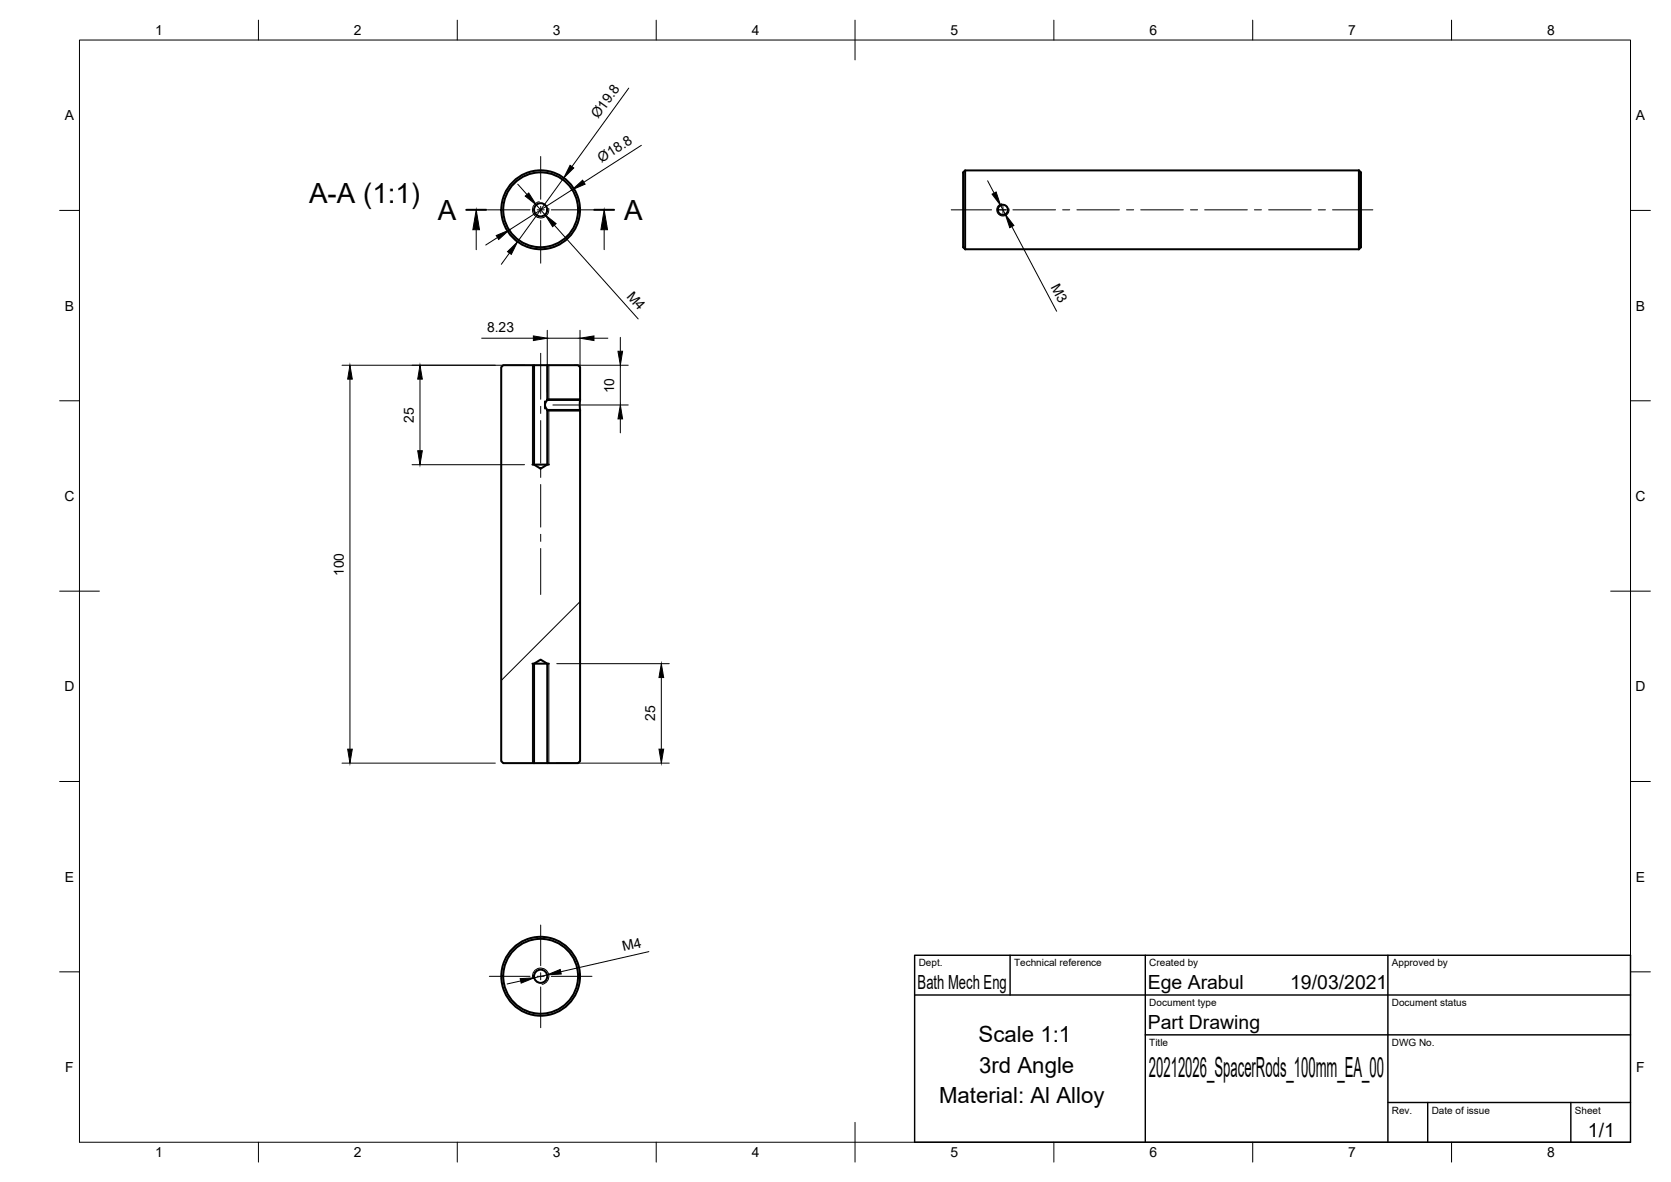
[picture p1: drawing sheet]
<svg xmlns="http://www.w3.org/2000/svg" width="420mm" height="297mm" viewBox="0 0 420 297" stroke-linecap="round" stroke-linejoin="round" font-family="sans-serif">
<!-- layer: Visible -->
<g fill="none" stroke="#000" stroke-width=".51">
<path d="M242.7 42.8v19.8M341.7 42.8l.5 .5v18.8l-.5 .5M341.7 42.8v19.8M341.7 42.8h-99l-.5 .5v18.8l.5 .5M242.7 62.6h99M126 92.3l.5-.5h7.8v25l1.6 1 1.7-1v-13.8h8.3v88.3l-.5 .5h-7.8v-25l-1.7-1-1.6 1v25h-7.8l-.5-.5zM134.3 91.8h3.3M137.6 91.8h7.8l.5 .5v8.2h-8.3zM133.9 116.8h4.1M137 100.9v1.7M137.6 100.5l-.6 1.1 .2 .8 .4 .6M145.9 100.5v2.5"/>
<path d="M133.9 166.8h4.1M134.3 191.8h3.3"/>
<circle cx="135.9" cy="52.7" r="9.4"/>
<circle cx="135.9" cy="52.7" r="1.66"/>
<circle cx="136" cy="52.7" r="9.9"/>
<circle cx="252.2" cy="52.7" r="1.27"/>
<circle cx="135.9" cy="245.3" r="9.9"/>
<circle cx="135.9" cy="245.3" r="1.66"/>
<circle cx="135.9" cy="245.3" r="9.4"/>
</g>
<!-- layer: Visible Narrow -->
<path d="M135.6 50.7a2.06 2.06 0 0 0-1.7 2.4 2.06 2.06 0 0 0 2.4 1.7 2.06 2.06 0 0 0 1.7-2.4M251.9 51.2l-.8 .4-.4 .8v.9l.5 .6 .8 .4 .8-.2 .7-.6 .2-1M133.9 91.8v25M138 91.8v8.7M137.6 100.2h8.3M137.6 103.3h8.3M138 103v13.8M133.9 166.8v25M138 166.8v25M133.9 245.7a2.06 2.06 0 0 1 1.7-2.4 2.06 2.06 0 0 1 2.4 1.7 2.06 2.06 0 0 1-1.7 2.4" fill="none" stroke="#000" stroke-width=".25"/>
<!-- layer: Border -->
<g fill="none" stroke="#000" stroke-width=".25">
<path d="M20 10.1h390v276.9h-390zM65 5.1v5M115 5.1v5M165 5.1v5M215 5.1v10M265 5.1v5M315 5.1v5M365 5.1v5M15 52.9h5M410 52.9h5M15 100.7h5M410 100.7h5"/>
<path d="M15 148.6h10M405 148.6h10M15 196.4h5M410 196.4h5M15 244.2h5M410 244.2h5M65 287v5M115 287v5M165 287v5M215 282.1v9.9M265 287v5M315 287v5"/>
<path d="M365 287v5"/>
</g>
<!-- layer: TitleBlock -->
<path d="M230 240.1h180v46.9h-180zM230 250h180M254 240.1v9.9M288 240.1v46.9M349 240.1v46.9M288 260.1h122M349 277.1h61M359 277.1v9.9M395 277.1v9.9" fill="none" stroke="#000" stroke-width=".36"/>
<!-- layer: Hatching -->
<path d="M145.8 151.2l-19.8 19.8" fill="none" stroke="#000" stroke-width=".25"/>
<!-- layer: Annotations -->
<path d="M117.2 52.7h5M149.4 52.7h5" fill="none" stroke="#000" stroke-width=".51"/>
<path d="M119.7 57.7v5M151.9 57.7v5" fill="none" stroke="#000" stroke-width=".25"/>
<path d="M119.7 52.7l.9 5h-1.7zM151.9 52.7l.9 5h-1.7z" fill="#000" stroke="#000" stroke-width=".25"/>
<!-- layer: Dimensions -->
<g fill="none" stroke="#000" stroke-width=".25">
<path d="M158.1 22.1l-14.3 19.8M161.3 36.5l-14.5 9.3M125.1 59.7l-3 1.9M130.2 46.3l2.3 2.6M134.8 51.5l2.3 2.5M139.4 56.6l21.1 23.5M141.8 44.7l-11.7 16.1M143.9 47.7l-15.9 10.1M248.3 45.4l1.7 3.1M251.6 51.6l1.2 2.3M254.4 56.9l11.3 21.3M128.1 63.6l-2.1 2.8"/>
<path d="M86 91.8h45.9M88 95.3v93M105.6 95.3v18M121.1 85h13M137.6 83v15.5M137.6 85h8.2M144.6 91.8h13.4M145.8 83v15.5M149.4 85h3.4M156 84.8v3.5M156 91.8v10M103.6 116.8h28.3"/>
<path d="M139 101.8h19M156 105.3v3.5M140 166.8h28.3M166.3 170.3v18M86 191.8h38.5M140 191.8h28.3M163.2 239.1l-22.2 5.1M130.9 246.5l-3.4 .8M137.6 245l-3.3 .7"/>
</g>
<g fill="#000" stroke="#000" stroke-width=".25">
<path d="M124.8 59.2l3.2-1.4-2.6 2.4zM132.1 49.3l.8-.8 1.9 3zM137.1 54l2.7 2.2-.8 .8zM143.3 41.5l1 .7-2.5 2.5zM143.9 47.7l2.6-2.4 .6 1zM249.4 48.8l1.1-.6 1.1 3.4zM252.8 53.9l2.1 2.8-1 .5zM127.6 63.3l2.5-2.5-1.5 3.1zM88 91.8l.6 3.5h-1.2zM105.6 91.8l.6 3.5h-1.2zM134.1 84.4l3.5 .6-3.5 .6zM145.8 85l3.6-.6v1.2z"/>
<path d="M155.4 88.3h1.1l-.5 3.5zM105 113.3h1.2l-.6 3.5zM156 101.8l.5 3.5h-1.1zM166.3 166.8l.6 3.5h-1.2zM87.4 188.3h1.2l-.6 3.5zM165.7 188.3h1.2l-.6 3.5zM130.8 245.9l3.5-.2-3.3 1.4zM137.6 245l3.3-1.4 .2 1.2z"/>
</g>
<!-- layer: Center Lines -->
<g fill="none" stroke="#000" stroke-width=".25">
<path d="M136 39.3v10.8M122.6 52.7h10.7M135.1 52.7h1.7M136 51.8v1.8M136 55.4v10.7M138.6 52.7h10.8M239.2 52.7h10.1M251.1 52.7h2M252.2 51.8v1.8M254.7 52.7h10.7M267.2 52.7h1.8M270.8 52.7h10.7"/>
<path d="M283.3 52.7h1.8M286.8 52.7h10.7M299.3 52.7h1.8M302.9 52.7h10.7M315.4 52.7h1.8M319 52.7h10.7M331.5 52.7h1.8M335 52.7h10.2M136 88.8v11.5M136 102.1v1.8M136 105.7v10.7M136 118.2v1.8"/>
<path d="M136 121.8v10.7M136 134.3v1.7M136 137.8v11.6M136 232.5v10.2M123 245.3h10.3M135.1 245.3h1.7M136 244.5v1.7M136 248v10.3M138.6 245.3h10.2"/>
</g>
<g font-size="7">
<text x="77.7" y="51">A-A (1:1)</text>
<text x="110.1" y="55.2">A</text>
<text x="156.9" y="55.2">A</text>
<text x="288.9" y="270.6">20212026_SpacerRods_100mm_EA_00</text>
</g>
<g font-size="5.6">
<text x="246.1" y="261.7">Scale 1:1</text>
<text x="246.2" y="269.6">3rd Angle</text>
<text x="236.1" y="277.1">Material: Al Alloy</text>
</g>
<g font-size="4.9">
<text x="230.7" y="248.5">Bath Mech Eng</text>
<text x="288.6" y="248.5">Ege Arabul</text>
<text x="324.4" y="248.6">19/03/2021</text>
<text x="288.6" y="258.6">Part Drawing</text>
<text x="399.3" y="285.8">1/1</text>
</g>
<g font-size="3.5">
<text x="39" y="8.8">1</text>
<text x="89" y="8.8">2</text>
<text x="139" y="8.8">3</text>
<text x="189" y="8.8">4</text>
<text x="239" y="8.8">5</text>
<text x="289" y="8.8">6</text>
<text x="339" y="8.8">7</text>
<text x="389" y="8.8">8</text>
<text x="16.3" y="30.2">A</text>
<text x="150.4" y="30" transform="rotate(-54 150.4 30)">Ø19.8</text>
<text x="411.3" y="30.2">A</text>
<text x="151.3" y="41" transform="rotate(-33 151.3 41)">Ø18.8</text>
<text x="157.5" y="74.5" transform="rotate(48 157.5 74.5)">M4</text>
<text x="264.1" y="72" transform="rotate(62 264.1 72)">M3</text>
<text x="16.3" y="78">B</text>
<text x="122.5" y="83.4">8.23</text>
<text x="411.3" y="78">B</text>
<text x="154.4" y="98.8" transform="rotate(-90 154.4 98.8)">10</text>
<text x="104.1" y="106.2" transform="rotate(-90 104.1 106.2)">25</text>
<text x="16.2" y="125.9">C</text>
<text x="411.2" y="125.9">C</text>
<text x="86.4" y="144.8" transform="rotate(-90 86.4 144.8)">100</text>
<text x="16.2" y="173.7">D</text>
<text x="411.2" y="173.7">D</text>
<text x="164.7" y="181.2" transform="rotate(-90 164.7 181.2)">25</text>
<text x="16.3" y="221.6">E</text>
<text x="411.3" y="221.6">E</text>
<text x="156.8" y="239.1" transform="rotate(-13 156.8 239.1)">M4</text>
<text x="16.4" y="269.4">F</text>
<text x="411.4" y="269.4">F</text>
<text x="39" y="290.8">1</text>
<text x="89" y="290.8">2</text>
<text x="139" y="290.8">3</text>
<text x="189" y="290.8">4</text>
<text x="239" y="290.8">5</text>
<text x="289" y="290.8">6</text>
<text x="339" y="290.8">7</text>
<text x="389" y="290.8">8</text>
</g>
<g font-size="2.5">
<text x="231" y="242.9">Dept.</text>
<text x="255" y="242.9">Technical reference</text>
<text x="289" y="242.9">Created by</text>
<text x="350" y="242.9">Approved by</text>
<text x="289" y="252.8">Document type</text>
<text x="350" y="252.8">Document status</text>
<text x="289" y="262.9">Title</text>
<text x="350" y="262.9">DWG No.</text>
<text x="350" y="279.9">Rev.</text>
<text x="360" y="279.9">Date of issue</text>
<text x="396" y="279.9">Sheet</text>
</g>
</svg>
